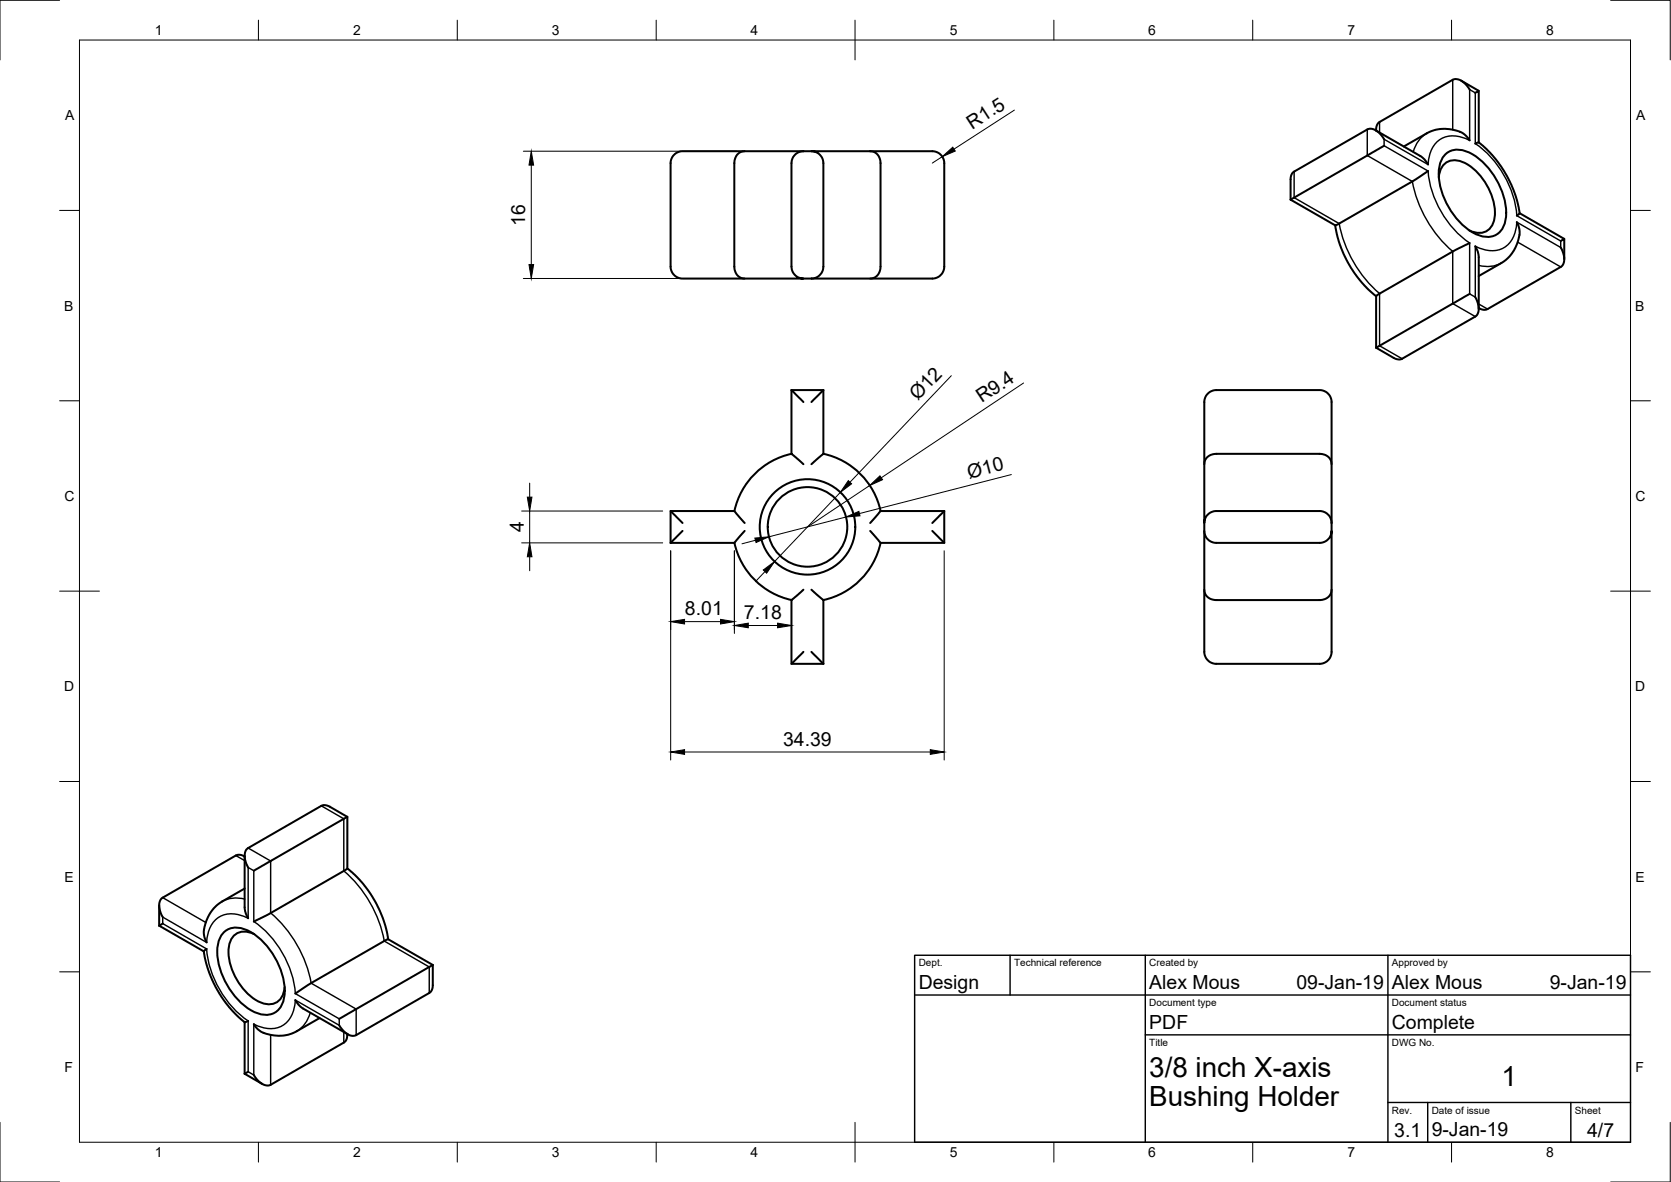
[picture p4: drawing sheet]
<svg xmlns="http://www.w3.org/2000/svg" width="420mm" height="297mm" viewBox="0 0 420 297" stroke-linecap="round" stroke-linejoin="round" font-family="sans-serif">
<!-- layer: Visible -->
<g fill="none" stroke="#000" stroke-width=".51">
<path d="M185.6 38.6a3.5 3.5 0 0 1 3-.6h13.4a3 3 0 0 0-3 3v26a3 3 0 0 0 3 3h-10.2a20.1 20.1 0 0 1-5.5-.2 2.91 2.91 0 0 1-1.7-2.8v-26a3.4 3.4 0 0 1 1-2.4zM187.2 38h-15.6a3 3 0 0 0-3 3v26a3 3 0 0 0 3 3h15.6M202 38h2M218.8 38a2.74 2.74 0 0 1 2.6 3v26a2.86 2.86 0 0 1-3.6 3h-13.8M218.8 38h-14.8a3 3 0 0 1 3 3v26a3 3 0 0 1-3 3M218.8 38h15.6a3 3 0 0 1 3 3v26a3 3 0 0 1-3 3h-15.6M345.9 32.8l11.2 6.4a5.3 5.3 0 0 1 2 2.1M348 35a4.2 4.2 0 0 0-3.9-2.6l-19 10.9-.6 1.3v5.6M348 36.6l-23.5 13.6M363.5 38.7a5 5 0 0 1 5.6-.5 18.1 18.1 0 0 1 9.5 16.6 4.8 4.8 0 0 1-7.2 4.2 18.1 18.1 0 0 1-9.6-16.6 5.9 5.9 0 0 1 1.7-3.7zM367.4 20.3l4.4 2.5M369.5 22.5a4.3 4.3 0 0 0-3.9-2.6l-18.7 10.8-.7 .7-.2 1.4"/>
<path d="M369.5 35.3a5.9 5.9 0 0 0-5.1-2.8 9 9 0 0 0-5.7 1l-5.7 3.3M370.9 23.3l.9-.5v13M371.8 35.8l1.9 1.6 2.5 2.7 1.9 2.7 1.2 2.1 1.6 3.7 .9 3.4 .3 1.6-.7 .6M371.8 35.8l-.9 .3M324.5 50.2l11.2 6.4M335.7 56.6l.6 2.8 .7 2.2 2.2 4.9 1.5 2.3 1.8 2.3 3.5 3.3M359.1 43l-3.9 2.5-19.5 11.1M361.8 44.6a4.1 4.1 0 0 1 2-3.8 4.1 4.1 0 0 1 4.3 0 15.1 15.1 0 0 1 7.8 13.6 4.1 4.1 0 0 1-2.2 3.7 4.1 4.1 0 0 1-4.2-.2M381.4 55.8a6 6 0 0 1-.2 6.1 9 9 0 0 1-3.7 4.2l-5.7 3.3M382.1 53.6l11.2 6.4M202 70h2M346 74.4v13"/>
<path d="M369.5 73.9l-23.5 13.5M369.5 61.1l-4.1 2-19.4 11.3M370.9 74.7a4.2 4.2 0 0 1 .3 4.7l-18.9 10.9-1.5-.2-4.8-2.7M370.9 61.9a5.3 5.3 0 0 1 .9 2.8v12.9M392.4 62.2a4.2 4.2 0 0 1 .3 4.7l-18.7 10.8-.9 .2-1.3-.5M392.4 60.6l.9-.6v5.1M199 98v16.1l3 2.6M199 98l3 3M199 98h8M207 98l-3 3M207 98v16.1M199 114a18.8 18.8 0 0 0-14.3 14.4"/>
<path d="M207 114.1l-3 2.6M207 114a18.8 18.8 0 0 1 14.4 14.4M302.8 116.7v-15.7a3 3 0 0 1 3-3h26a3 3 0 0 1 3 3v15.7M303.4 115.1a3.2 3.2 0 0 1 2.4-1h26a2.86 2.86 0 0 1 3 3.5v13.8a3 3 0 0 0-3-3h-26a3 3 0 0 0-3 3v-13.4a3.6 3.6 0 0 1 .6-2.9zM168.6 128.4l3 3M171.6 133.4l-3 3M184.7 136.4a18.8 18.8 0 0 0 14.3 14.4M187.2 131.4l-2.5-3h-16.1v8M187.2 133.4l-2.5 3h-16.1M218.8 133.4l2.6 3M221.4 128.4l-2.6 3M221.4 128.4h16"/>
<path d="M221.4 136.4a18.8 18.8 0 0 1-14.4 14.4M234.4 133.4l3 3M237.4 128.4v8h-16M237.4 128.4l-3 3M302.8 131.4v2a3 3 0 0 0 3 3h26a3 3 0 0 0 3-3v13.4a3.5 3.5 0 0 1-.6 3 3.2 3.2 0 0 1-2.4 1h-26a2.86 2.86 0 0 1-3-3.5v-13.9M334.8 131.4v2M199 150.8v16h8M202 148.2l-3 2.6M204 148.2l3 2.6M207 150.8v16M302.8 148.2v15.6a3 3 0 0 0 3 3h26a3 3 0 0 0 3-3v-15.6M202 163.8l-3 3"/>
<path d="M204 163.8l3 3M61.5 215.3l-1.2-.5-1 .2-18.4 10.6a3.1 3.1 0 0 0-.5 3.9l.5 1M61.5 215v13l.3 1.4 .6 1.4M87.3 205.3l-23.5 13.5M87.3 205.3l-4.8-2.8-1.4-.1-18.7 10.7a3.2 3.2 0 0 0-.5 3.9l.5 1M87.3 205.3v12.9l1.9 1.7 1.8 1.9 3.1 4.4 2.3 4.8 .7 2.6 .5 2.4M87.3 218.2l-19.6 11.5-3.9 1.9M40 227.5v5.1M40 232.6l11.2 6.5M40.9 232.1l-.9 .5M51.2 239.1l.5 2.5 .9 2.8 2.1 4.5 2.9 4.2 2 2.1 1.9 1.7M52 238.5l-.8 .6"/>
<path d="M56.4 234.2a5 5 0 0 1 5.5-.5 18.1 18.1 0 0 1 9.6 16.6 4.8 4.8 0 0 1-7.2 4.2 18.1 18.1 0 0 1-9.6-16.6 5.9 5.9 0 0 1 1.7-3.7zM61.5 223.3l-5.7 3.3a9.4 9.4 0 0 0-4.4 8.9l.6 1.3M63.9 234.7a4.1 4.1 0 0 0-4.3-.2 4.1 4.1 0 0 0-2.1 3.8 15.1 15.1 0 0 0 7.8 13.5 4.1 4.1 0 0 0 4.3 .1 4.1 4.1 0 0 0 2-3.8M97.6 236l-19.4 11.1-3.9 2.6M97.6 236l11.2 6.5M61.5 256.9v12.9M62.4 256.6l-.9 .3M74.3 251.3a5.6 5.6 0 0 0 1.9 2.2l11.2 6.4M80.3 255.8l-5.7 3.4a9.5 9.5 0 0 1-9.7-.5l-1.1-1.3M87.3 259.8l-.2 1.5-.7 .7-18.3 10.6a3.2 3.2 0 0 1-3.7-1.5l-.6-.9M108.8 242.5v5.5l-.6 1.4-18.6 10.7a3.1 3.1 0 0 1-3.7-1.5l-.6-.9M108.8 242.5l-23.5 13.5"/>
<path d="M61.5 269.8l4.4 2.6M62.4 269.3l-.9 .5"/>
<circle cx="203" cy="132.4" r="10"/>
<circle cx="203.1" cy="132.4" r="12"/>
</g>
<!-- layer: Visible Narrow -->
<g fill="none" stroke="#000" stroke-width=".36">
<path d="M343.8 32.5v6.6l11.3 6.5a30.8 30.8 0 0 0 10.2 17.6M346.9 30.7v2.6M358.7 33.5a7.6 7.6 0 0 0-3.4 4.7M365.3 20.1v12.5M325.4 43.1v6.6l11.3 6.5a30.8 30.8 0 0 0 10.2 17.6M346.9 73.8v13.1l5.7 3.3M365.3 63.2v13.1l5.6 3.3M369.5 61.1v12.8l1.4 .8v-12.8M369.5 61.1a25.1 25.1 0 0 1-10.4-18.1l-11.1-6.4v-1.6l11.1 6.3a6.9 6.9 0 0 1 4.6-7 8.1 8.1 0 0 1 5.8 1v-12.8l1.4 .8v12.8a25 25 0 0 1 10.5 18.1l11 6.4v1.6l-11-6.4a6.9 6.9 0 0 1-4.7 7 8.2 8.2 0 0 1-5.8-.9M371.8 76.4l2.2 1.3M377.5 66.1a7.6 7.6 0 0 1-5.7 .6M381.6 60.8l10.8 6.3"/>
<path d="M59.3 215l2.2 1.3M62.4 213.1l5.7 3.3v13a30.8 30.8 0 0 1 10.1 17.7M80.8 202.5l5.6 3.3v13.1a30.8 30.8 0 0 1 10.2 17.6l11.3 6.5v6.5M40.9 225.6l10.9 6.2M61.5 225.9a7.6 7.6 0 0 0-5.6 .6M62.4 256.6a25 25 0 0 1-10.4-18.1l-11.1-6.4v-1.6l11.1 6.3a6.9 6.9 0 0 1 4.6-7 8.2 8.2 0 0 1 5.8 1v-12.8l1.4 .8v12.8a25 25 0 0 1 10.5 18.1l11 6.3v1.7l-11-6.4a6.9 6.9 0 0 1-4.7 7 8.2 8.2 0 0 1-5.8-.9v12.8l-1.4-.9v-12.7M78 254.5a7.6 7.6 0 0 1-3.4 4.6M78.2 247.1l11.4 6.5v6.5M86.4 259.4v2.6M68.1 260.1v12.5"/>
</g>
<!-- layer: Border -->
<g fill="none" stroke="#000" stroke-width=".25">
<path d="M15 .1h-15v15M20 10.1h390v276.9h-390zM65 5.1v5M115 5.1v5M165 5.1v5M215 5.1v10M265 5.1v5M315 5.1v5M365 5.1v5M405 .1h15v15M15 52.9h5M410 52.9h5"/>
<path d="M15 100.7h5M410 100.7h5M15 148.6h10M405 148.6h10M15 196.4h5M410 196.4h5M15 244.2h5M410 244.2h5M0 282.1v14.9h15M65 287v5M115 287v5M165 287v5"/>
<path d="M215 282.1v9.9M265 287v5M315 287v5M365 287v5M420 282.1v14.9h-15"/>
</g>
<!-- layer: TitleBlock -->
<path d="M230 240.1h180v46.9h-180zM230 250h180M254 240.1v9.9M288 240.1v46.9M349 240.1v46.9M288 260.1h122M349 277.1h61M359 277.1v9.9M395 277.1v9.9" fill="none" stroke="#000" stroke-width=".36"/>
<!-- layer: Dimensions -->
<g fill="none" stroke="#000" stroke-width=".25">
<path d="M131.6 38h53.7M236.9 39.4l-2.5 1.6M255.1 27.7l-15.2 9.8M133.6 41.5v25M131.6 70h53.7M239.2 94.4l-25.5 26.8M257.4 96.3l-35.8 23.8M254.3 119.3l-38.2 9.8M131.2 128.4h35.4M131.2 136.4h35.4M133.2 121.4v3.5M133.2 128.4v8"/>
<path d="M133.2 139.9v3.5M168.6 138.4v52.6M184.7 138.4v20.8M189.9 135.8l-3.3 .9M211.3 123.7l-16.5 17.4M212.7 129.9l-19.4 5M218.7 122l-15.7 10.4M237.4 138.4v52.6M172.1 156.2h9.1M188.2 157.2h7.3M192.3 143.6l-2.4 2.6M172.1 189h61.8"/>
</g>
<g fill="#000" stroke="#000" stroke-width=".25">
<path d="M236.9 39.4l2.7-2.4 .6 1zM133.6 38l.6 3.5h-1.2zM133 66.5h1.2l-.6 3.5zM218.7 122l2.6-2.4 .6 1zM132.6 124.9h1.2l-.6 3.5zM133.2 136.4l.6 3.5h-1.2zM189.8 135.2l3.5-.3-3.2 1.4zM213.3 120.8l.8 .8-2.8 2.1zM212.7 129.9l3.3-1.4 .2 1.1zM168.6 156.2l3.5-.6v1.2zM181.2 155.6l3.5 .6-3.5 .6zM184.7 157.2l3.5-.6v1.2z"/>
<path d="M191.9 143.2l2.9-2.1-2 2.9zM195.5 156.6l3.5 .6-3.5 .6zM168.6 189l3.5-.6v1.2zM233.9 188.4l3.5 .6-3.5 .6z"/>
</g>
<g font-size="7">
<text x="289" y="270.6">3/8 inch X-axis</text>
<text x="377.5" y="273">1</text>
<text x="289" y="278.1">Bushing Holder</text>
</g>
<g font-size="4.9">
<text x="244.4" y="32.7" transform="rotate(-33 244.4 32.7)">R1.5</text>
<text x="132" y="56.9" transform="rotate(-90 132 56.9)">16</text>
<text x="230.8" y="100.9" transform="rotate(-46 230.8 100.9)">Ø12</text>
<text x="246.8" y="101.4" transform="rotate(-34 246.8 101.4)">R9.4</text>
<text x="243.7" y="120.3" transform="rotate(-14 243.7 120.3)">Ø10</text>
<text x="131.7" y="133.7" transform="rotate(-90 131.7 133.7)">4</text>
<text x="172.2" y="154.7">8.01</text>
<text x="187.1" y="155.6">7.18</text>
<text x="196.9" y="187.4">34.39</text>
<text x="231" y="248.5">Design</text>
<text x="289" y="248.5">Alex Mous</text>
<text x="326" y="248.5">09-Jan-19</text>
<text x="350" y="248.5">Alex Mous</text>
<text x="389.7" y="248.5">9-Jan-19</text>
<text x="289" y="258.6">PDF</text>
<text x="350" y="258.6">Complete</text>
<text x="350.6" y="285.7">3.1</text>
<text x="360" y="285.5">9-Jan-19</text>
<text x="399.1" y="285.7">4/7</text>
</g>
<g font-size="3.5">
<text x="39" y="8.8">1</text>
<text x="88.8" y="8.8">2</text>
<text x="138.8" y="8.8">3</text>
<text x="188.7" y="8.8">4</text>
<text x="238.8" y="8.8">5</text>
<text x="288.7" y="8.8">6</text>
<text x="338.8" y="8.8">7</text>
<text x="388.8" y="8.8">8</text>
<text x="16.4" y="30.2">A</text>
<text x="411.4" y="30.2">A</text>
<text x="16.2" y="78">B</text>
<text x="411.2" y="78">B</text>
<text x="16.2" y="125.9">C</text>
<text x="411.2" y="125.9">C</text>
<text x="16.2" y="173.7">D</text>
<text x="411.2" y="173.7">D</text>
<text x="16.2" y="221.6">E</text>
<text x="411.2" y="221.6">E</text>
<text x="16.2" y="269.4">F</text>
<text x="411.2" y="269.4">F</text>
<text x="39" y="290.8">1</text>
<text x="88.8" y="290.8">2</text>
<text x="138.8" y="290.8">3</text>
<text x="188.7" y="290.8">4</text>
<text x="238.8" y="290.8">5</text>
<text x="288.7" y="290.8">6</text>
<text x="338.8" y="290.8">7</text>
<text x="388.8" y="290.8">8</text>
</g>
<g font-size="2.5">
<text x="231" y="242.9">Dept.</text>
<text x="255" y="242.9">Technical reference</text>
<text x="289" y="242.9">Created by</text>
<text x="350" y="242.9">Approved by</text>
<text x="289" y="252.8">Document type</text>
<text x="350" y="252.8">Document status</text>
<text x="289" y="262.9">Title</text>
<text x="350" y="262.9">DWG No.</text>
<text x="350" y="279.9">Rev.</text>
<text x="360" y="279.9">Date of issue</text>
<text x="396" y="279.9">Sheet</text>
</g>
</svg>
